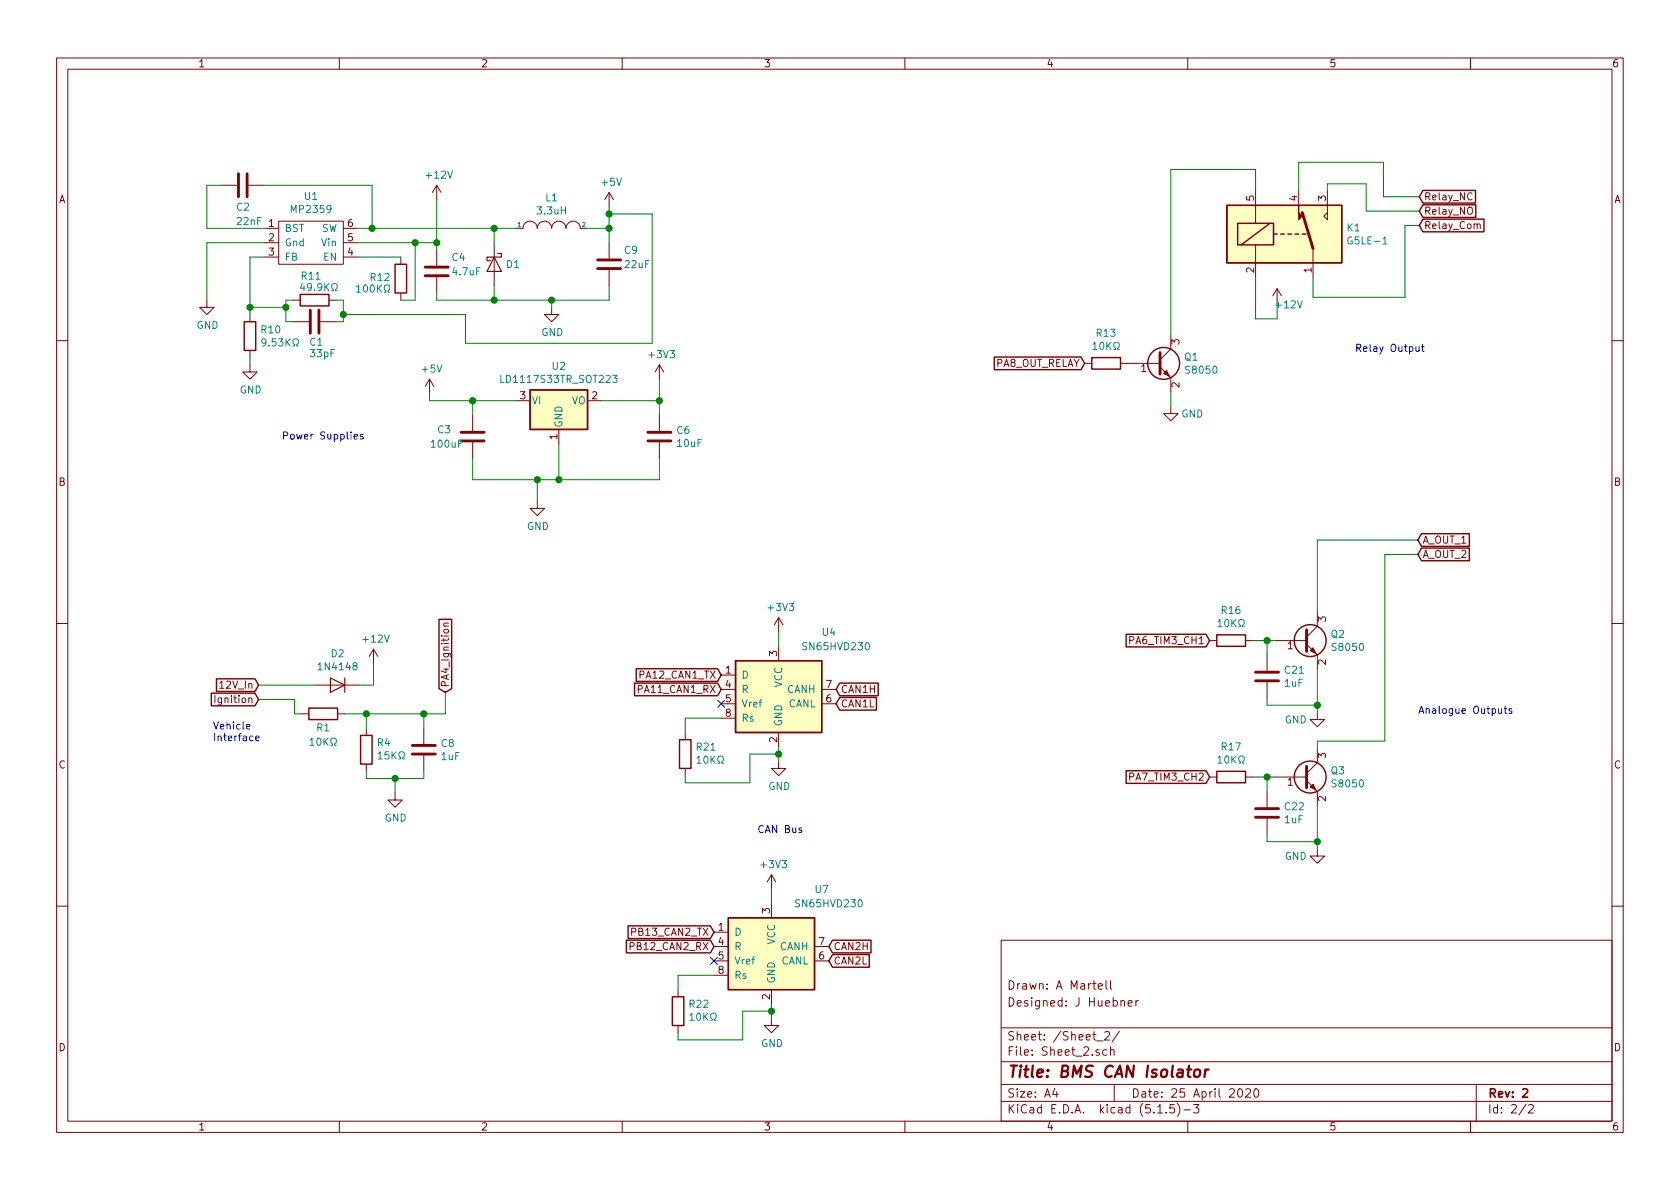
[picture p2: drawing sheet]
EESchema Schematic File Version 4
EELAYER 30 0
EELAYER END
$Descr A4 11693 8268
encoding utf-8
Sheet 2 2
Title "BMS CAN Isolator"
Date "25 April 2020"
Rev "2"
Comp ""
Comment1 "Designed: J Huebner"
Comment2 "Drawn: A Martell"
Comment3 ""
Comment4 ""
$EndDescr
$Comp
L Device:R R?
U 1 1
P 8570 5400
AR Path="/5EE4B0EA" Ref="R?"  Part="1" 
AR Path="/5EDFAF50/5EE4B0EA" Ref="R17"  Part="1" 
F 0 "R17" V 8777 5400 50  0000 C CNN
F 1 "10KΩ" V 8686 5400 50  0000 C CNN
F 2 "Resistor_SMD:R_0603_1608Metric" V 8500 5400 50  0001 C CNN
F 3 "~" H 8570 5400 50  0001 C CNN
F 4 "C25804" H 8570 5400 50  0001 C CNN "JLPCB Component"
	1    8570 5400
	0    -1   -1   0   
$EndComp
Text GLabel 8420 4450 0    50   Input ~ 0
PA6_TIM3_CH1
Text GLabel 8420 5400 0    50   Input ~ 0
PA7_TIM3_CH2
Wire Wire Line
	8720 4450 8820 4450
Wire Wire Line
	8720 5400 8820 5400
$Comp
L Device:C C?
U 1 1
P 8820 4700
AR Path="/5EE4B0F5" Ref="C?"  Part="1" 
AR Path="/5EDFAF50/5EE4B0F5" Ref="C21"  Part="1" 
F 0 "C21" H 8935 4746 50  0000 L CNN
F 1 "1uF" H 8935 4655 50  0000 L CNN
F 2 "Capacitor_SMD:C_0603_1608Metric" H 8858 4550 50  0001 C CNN
F 3 "~" H 8820 4700 50  0001 C CNN
F 4 "C15849" H 8820 4700 50  0001 C CNN "JLPCB Component"
	1    8820 4700
	1    0    0    -1  
$EndComp
$Comp
L Device:C C?
U 1 1
P 8820 5650
AR Path="/5EE4B0FC" Ref="C?"  Part="1" 
AR Path="/5EDFAF50/5EE4B0FC" Ref="C22"  Part="1" 
F 0 "C22" H 8935 5696 50  0000 L CNN
F 1 "1uF" H 8935 5605 50  0000 L CNN
F 2 "Capacitor_SMD:C_0603_1608Metric" H 8858 5500 50  0001 C CNN
F 3 "~" H 8820 5650 50  0001 C CNN
F 4 "C15849" H 8820 5650 50  0001 C CNN "JLPCB Component"
	1    8820 5650
	1    0    0    -1  
$EndComp
$Comp
L power:GND #PWR?
U 1 1
P 9170 5900
AR Path="/5EE4B102" Ref="#PWR?"  Part="1" 
AR Path="/5EDFAF50/5EE4B102" Ref="#PWR0117"  Part="1" 
F 0 "#PWR0117" H 9170 5650 50  0001 C CNN
F 1 "GND" H 9020 5850 50  0000 C CNN
F 2 "" H 9170 5900 50  0001 C CNN
F 3 "" H 9170 5900 50  0001 C CNN
	1    9170 5900
	1    0    0    -1  
$EndComp
Wire Wire Line
	8820 5800 8820 5850
Wire Wire Line
	8820 5850 9170 5850
Connection ~ 9170 5850
Wire Wire Line
	9170 5850 9170 5900
$Comp
L power:GND #PWR?
U 1 1
P 9170 4950
AR Path="/5EE4B10D" Ref="#PWR?"  Part="1" 
AR Path="/5EDFAF50/5EE4B10D" Ref="#PWR0118"  Part="1" 
F 0 "#PWR0118" H 9170 4700 50  0001 C CNN
F 1 "GND" H 9020 4900 50  0000 C CNN
F 2 "" H 9170 4950 50  0001 C CNN
F 3 "" H 9170 4950 50  0001 C CNN
	1    9170 4950
	1    0    0    -1  
$EndComp
Wire Wire Line
	9170 4650 9170 4900
Wire Wire Line
	8820 4850 8820 4900
Wire Wire Line
	8820 4900 9170 4900
Connection ~ 9170 4900
Wire Wire Line
	9170 4900 9170 4950
Wire Wire Line
	9170 5200 9170 5150
Wire Wire Line
	9170 5150 9640 5150
Wire Wire Line
	9640 5150 9640 3850
Wire Wire Line
	9640 3850 9870 3850
Wire Wire Line
	9170 4250 9170 3750
Wire Wire Line
	9170 3750 9870 3750
$Comp
L Relay:G5LE-1 K?
U 1 1
P 8940 1620
AR Path="/5EE4B11E" Ref="K?"  Part="1" 
AR Path="/5EDFAF50/5EE4B11E" Ref="K1"  Part="1" 
F 0 "K1" H 9370 1666 50  0000 L CNN
F 1 "G5LE-1" H 9370 1575 50  0000 L CNN
F 2 "Relay_Custom:Relay_SPDT_Omron-G5LE-1" H 9390 1570 50  0001 L CNN
F 3 "http://www.omron.com/ecb/products/pdf/en-g5le.pdf" H 8940 1620 50  0001 C CNN
	1    8940 1620
	1    0    0    -1  
$EndComp
$Comp
L power:GND #PWR?
U 1 1
P 8150 2820
AR Path="/5EE4B124" Ref="#PWR?"  Part="1" 
AR Path="/5EDFAF50/5EE4B124" Ref="#PWR0119"  Part="1" 
F 0 "#PWR0119" H 8150 2570 50  0001 C CNN
F 1 "GND" H 8300 2770 50  0000 C CNN
F 2 "" H 8150 2820 50  0001 C CNN
F 3 "" H 8150 2820 50  0001 C CNN
	1    8150 2820
	1    0    0    -1  
$EndComp
$Comp
L Device:R R?
U 1 1
P 8570 4450
AR Path="/5EE4B12B" Ref="R?"  Part="1" 
AR Path="/5EDFAF50/5EE4B12B" Ref="R16"  Part="1" 
F 0 "R16" V 8777 4450 50  0000 C CNN
F 1 "10KΩ" V 8686 4450 50  0000 C CNN
F 2 "Resistor_SMD:R_0603_1608Metric" V 8500 4450 50  0001 C CNN
F 3 "~" H 8570 4450 50  0001 C CNN
F 4 "C25804" H 8570 4450 50  0001 C CNN "JLPCB Component"
	1    8570 4450
	0    -1   -1   0   
$EndComp
$Comp
L Device:R R?
U 1 1
P 7700 2520
AR Path="/5EE4B132" Ref="R?"  Part="1" 
AR Path="/5EDFAF50/5EE4B132" Ref="R13"  Part="1" 
F 0 "R13" V 7907 2520 50  0000 C CNN
F 1 "10KΩ" V 7816 2520 50  0000 C CNN
F 2 "Resistor_SMD:R_0603_1608Metric" V 7630 2520 50  0001 C CNN
F 3 "~" H 7700 2520 50  0001 C CNN
F 4 "C25804" H 7700 2520 50  0001 C CNN "JLPCB Component"
	1    7700 2520
	0    -1   -1   0   
$EndComp
$Comp
L power:+12V #PWR?
U 1 1
P 8890 2100
AR Path="/5EE4B138" Ref="#PWR?"  Part="1" 
AR Path="/5EDFAF50/5EE4B138" Ref="#PWR0120"  Part="1" 
F 0 "#PWR0120" H 8890 1950 50  0001 C CNN
F 1 "+12V" H 8970 2090 50  0000 C CNN
F 2 "" H 8890 2100 50  0001 C CNN
F 3 "" H 8890 2100 50  0001 C CNN
	1    8890 2100
	1    0    0    -1  
$EndComp
Wire Wire Line
	8150 2720 8150 2820
Wire Wire Line
	9140 2060 9140 1920
Wire Wire Line
	9040 1320 9040 1120
Wire Wire Line
	9240 1270 9240 1320
Text GLabel 7550 2520 0    50   Input ~ 0
PA8_OUT_RELAY
Wire Wire Line
	8820 4550 8820 4450
Connection ~ 8820 4450
Wire Wire Line
	8820 5500 8820 5400
Connection ~ 8820 5400
Wire Wire Line
	8820 5400 8870 5400
Wire Wire Line
	9140 2060 9780 2060
Wire Wire Line
	9240 1270 9510 1270
Wire Wire Line
	9040 1120 9630 1120
Wire Wire Line
	8890 2210 8890 2100
Text GLabel 9870 3750 2    50   Input ~ 0
A_OUT_1
Text GLabel 9870 3850 2    50   Input ~ 0
A_OUT_2
$Comp
L Device:C C?
U 1 1
P 1690 1280
AR Path="/5EE99773" Ref="C?"  Part="1" 
AR Path="/5EDFAF50/5EE99773" Ref="C2"  Part="1" 
F 0 "C2" V 1840 1230 50  0000 L CNN
F 1 "22nF" V 1940 1230 50  0000 L CNN
F 2 "Capacitor_SMD:C_0603_1608Metric" H 1728 1130 50  0001 C CNN
F 3 "~" H 1690 1280 50  0001 C CNN
F 4 "C21122" H 1690 1280 50  0001 C CNN "JLPCB Component"
F 5 "C21122" H 1690 1280 50  0001 C CNN "LCSC"
	1    1690 1280
	0    1    1    0   
$EndComp
$Comp
L Device:C C?
U 1 1
P 2190 2230
AR Path="/5EE9977B" Ref="C?"  Part="1" 
AR Path="/5EDFAF50/5EE9977B" Ref="C1"  Part="1" 
F 0 "C1" V 2330 2190 50  0000 L CNN
F 1 "33pF" V 2410 2190 50  0000 L CNN
F 2 "Capacitor_SMD:C_0603_1608Metric" H 2228 2080 50  0001 C CNN
F 3 "~" H 2190 2230 50  0001 C CNN
F 4 " C1663" H 2190 2230 50  0001 C CNN "JLPCB Component"
F 5 " C1663" H 2190 2230 50  0001 C CNN "LCSC"
	1    2190 2230
	0    1    1    0   
$EndComp
$Comp
L Device:C C?
U 1 1
P 4590 3030
AR Path="/5EE99782" Ref="C?"  Part="1" 
AR Path="/5EDFAF50/5EE99782" Ref="C6"  Part="1" 
F 0 "C6" H 4705 3076 50  0000 L CNN
F 1 "10uF" H 4705 2985 50  0000 L CNN
F 2 "Capacitor_SMD:C_0805_2012Metric" H 4628 2880 50  0001 C CNN
F 3 "~" H 4590 3030 50  0001 C CNN
F 4 "C15850" H 4590 3030 50  0001 C CNN "JLPCB Component"
	1    4590 3030
	1    0    0    -1  
$EndComp
$Comp
L power:+5V #PWR?
U 1 1
P 2990 2730
AR Path="/5EE99788" Ref="#PWR?"  Part="1" 
AR Path="/5EDFAF50/5EE99788" Ref="#PWR0121"  Part="1" 
F 0 "#PWR0121" H 2990 2580 50  0001 C CNN
F 1 "+5V" H 3005 2903 50  0000 C CNN
F 2 "" H 2990 2730 50  0001 C CNN
F 3 "" H 2990 2730 50  0001 C CNN
	1    2990 2730
	1    0    0    -1  
$EndComp
$Comp
L Device:C C?
U 1 1
P 4240 1830
AR Path="/5EE9978F" Ref="C?"  Part="1" 
AR Path="/5EDFAF50/5EE9978F" Ref="C9"  Part="1" 
F 0 "C9" H 4340 1930 50  0000 L CNN
F 1 "22uF" H 4340 1830 50  0000 L CNN
F 2 "Capacitor_SMD:C_0805_2012Metric" H 4278 1680 50  0001 C CNN
F 3 "~" H 4240 1830 50  0001 C CNN
F 4 "C59461" H 4240 1830 50  0001 C CNN "JLPCB Component"
	1    4240 1830
	1    0    0    -1  
$EndComp
$Comp
L Device:C C?
U 1 1
P 3040 1880
AR Path="/5EE99796" Ref="C?"  Part="1" 
AR Path="/5EDFAF50/5EE99796" Ref="C4"  Part="1" 
F 0 "C4" H 3140 1980 50  0000 L CNN
F 1 "4.7uF" H 3140 1880 50  0000 L CNN
F 2 "Capacitor_SMD:C_0805_2012Metric" H 3078 1730 50  0001 C CNN
F 3 "~" H 3040 1880 50  0001 C CNN
F 4 "C1779" H 3040 1880 50  0001 C CNN "JLPCB Component"
	1    3040 1880
	1    0    0    -1  
$EndComp
$Comp
L Device:C C?
U 1 1
P 3290 3030
AR Path="/5EE9979F" Ref="C?"  Part="1" 
AR Path="/5EDFAF50/5EE9979F" Ref="C3"  Part="1" 
F 0 "C3" H 3040 3080 50  0000 L CNN
F 1 "100uF" H 2990 2980 50  0000 L CNN
F 2 "Capacitor_SMD:CP_Elec_6.3x7.7" H 3328 2880 50  0001 C CNN
F 3 "~" H 3290 3030 50  0001 C CNN
F 4 "C176675" H 3290 3030 50  0001 C CNN "JLPCB Component"
F 5 "e" H 3290 3030 50  0001 C CNN "JLPCB Extended"
F 6 "C176675" H 3290 3030 50  0001 C CNN "LCSC"
	1    3290 3030
	1    0    0    -1  
$EndComp
$Comp
L power:GND #PWR?
U 1 1
P 3740 3480
AR Path="/5EE997A5" Ref="#PWR?"  Part="1" 
AR Path="/5EDFAF50/5EE997A5" Ref="#PWR0122"  Part="1" 
F 0 "#PWR0122" H 3740 3230 50  0001 C CNN
F 1 "GND" H 3745 3307 50  0000 C CNN
F 2 "" H 3740 3480 50  0001 C CNN
F 3 "" H 3740 3480 50  0001 C CNN
	1    3740 3480
	1    0    0    -1  
$EndComp
$Comp
L power:+5V #PWR?
U 1 1
P 4240 1430
AR Path="/5EE997AB" Ref="#PWR?"  Part="1" 
AR Path="/5EDFAF50/5EE997AB" Ref="#PWR0123"  Part="1" 
F 0 "#PWR0123" H 4240 1280 50  0001 C CNN
F 1 "+5V" H 4255 1603 50  0000 C CNN
F 2 "" H 4240 1430 50  0001 C CNN
F 3 "" H 4240 1430 50  0001 C CNN
	1    4240 1430
	1    0    0    -1  
$EndComp
Wire Wire Line
	3290 3180 3290 3330
Wire Wire Line
	3290 3330 3740 3330
Wire Wire Line
	4590 3330 4590 3180
Wire Wire Line
	3740 3480 3740 3330
Connection ~ 3740 3330
Wire Wire Line
	4590 2780 4590 2630
Wire Wire Line
	4590 2880 4590 2780
Wire Wire Line
	3290 2780 3290 2880
$Comp
L power:+12V #PWR?
U 1 1
P 3040 1380
AR Path="/5EE997B9" Ref="#PWR?"  Part="1" 
AR Path="/5EDFAF50/5EE997B9" Ref="#PWR0124"  Part="1" 
F 0 "#PWR0124" H 3040 1230 50  0001 C CNN
F 1 "+12V" H 3055 1553 50  0000 C CNN
F 2 "" H 3040 1380 50  0001 C CNN
F 3 "" H 3040 1380 50  0001 C CNN
	1    3040 1380
	1    0    0    -1  
$EndComp
$Comp
L Regulators_Custom:MP2451 U?
U 1 1
P 1990 1430
AR Path="/5EE997C0" Ref="U?"  Part="1" 
AR Path="/5EDFAF50/5EE997C0" Ref="U1"  Part="1" 
F 0 "U1" H 2165 1505 50  0000 C CNN
F 1 "MP2359" H 2165 1414 50  0000 C CNN
F 2 "Package_TO_SOT_SMD:TSOT-23-6" H 1990 1430 50  0001 C CNN
F 3 "" H 1990 1430 50  0001 C CNN
F 4 "C14259" H 1990 1430 50  0001 C CNN "JLPCB Component"
	1    1990 1430
	1    0    0    -1  
$EndComp
Wire Wire Line
	2490 1680 2890 1680
Connection ~ 3040 1680
Wire Wire Line
	3040 1680 3040 1730
$Comp
L Device:D_Schottky D?
U 1 1
P 3440 1830
AR Path="/5EE997CB" Ref="D?"  Part="1" 
AR Path="/5EDFAF50/5EE997CB" Ref="D1"  Part="1" 
F 0 "D1" V 3440 1909 50  0000 L CNN
F 1 "D_Schottky" V 3485 1909 50  0001 L CNN
F 2 "Diode_SMD:D_SMA" H 3440 1830 50  0001 C CNN
F 3 "~" H 3440 1830 50  0001 C CNN
F 4 "C12889" H 3440 1830 50  0001 C CNN "JLPCB Component"
F 5 "e" H 3440 1830 50  0001 C CNN "JLPCB Extended"
	1    3440 1830
	0    1    1    0   
$EndComp
$Comp
L pspice:INDUCTOR L?
U 1 1
P 3840 1580
AR Path="/5EE997D3" Ref="L?"  Part="1" 
AR Path="/5EDFAF50/5EE997D3" Ref="L1"  Part="1" 
F 0 "L1" H 3840 1795 50  0000 C CNN
F 1 "3.3uH" H 3840 1704 50  0000 C CNN
F 2 "Inductor_SMD:L_1210_3225Metric" H 3840 1580 50  0001 C CNN
F 3 "~" H 3840 1580 50  0001 C CNN
F 4 "C87560" H 3840 1580 50  0001 C CNN "JLPCB Component"
F 5 "e" H 3840 1580 50  0001 C CNN "JLPCB Extended"
	1    3840 1580
	1    0    0    -1  
$EndComp
$Comp
L power:GND #PWR?
U 1 1
P 3840 2130
AR Path="/5EE997D9" Ref="#PWR?"  Part="1" 
AR Path="/5EDFAF50/5EE997D9" Ref="#PWR0125"  Part="1" 
F 0 "#PWR0125" H 3840 1880 50  0001 C CNN
F 1 "GND" H 3845 1957 50  0000 C CNN
F 2 "" H 3840 2130 50  0001 C CNN
F 3 "" H 3840 2130 50  0001 C CNN
	1    3840 2130
	1    0    0    -1  
$EndComp
Wire Wire Line
	4240 1580 4090 1580
Connection ~ 4240 1580
Wire Wire Line
	4240 1580 4240 1480
Wire Wire Line
	3590 1580 3440 1580
Wire Wire Line
	3440 1980 3440 2080
Wire Wire Line
	3440 2080 3840 2080
Wire Wire Line
	4240 2080 4240 1980
Wire Wire Line
	3840 2130 3840 2080
Connection ~ 3840 2080
Wire Wire Line
	3840 2080 4240 2080
Wire Wire Line
	3440 1680 3440 1580
Connection ~ 3440 1580
Wire Wire Line
	3440 1580 2590 1580
Wire Wire Line
	2590 1580 2590 1280
Wire Wire Line
	2590 1280 1840 1280
Wire Wire Line
	2590 1580 2490 1580
Wire Wire Line
	1540 1280 1440 1280
Wire Wire Line
	1440 1280 1440 1580
Wire Wire Line
	1440 1580 1840 1580
$Comp
L power:GND #PWR?
U 1 1
P 1440 2080
AR Path="/5EE997F2" Ref="#PWR?"  Part="1" 
AR Path="/5EDFAF50/5EE997F2" Ref="#PWR0127"  Part="1" 
F 0 "#PWR0127" H 1440 1830 50  0001 C CNN
F 1 "GND" H 1445 1907 50  0000 C CNN
F 2 "" H 1440 2080 50  0001 C CNN
F 3 "" H 1440 2080 50  0001 C CNN
	1    1440 2080
	1    0    0    -1  
$EndComp
Wire Wire Line
	1840 1680 1440 1680
Wire Wire Line
	1440 1680 1440 2080
$Comp
L Device:R R?
U 1 1
P 1740 2330
AR Path="/5EE997FC" Ref="R?"  Part="1" 
AR Path="/5EDFAF50/5EE997FC" Ref="R10"  Part="1" 
F 0 "R10" H 1810 2376 50  0000 L CNN
F 1 "9.53KΩ" H 1810 2285 50  0000 L CNN
F 2 "Resistor_SMD:R_0603_1608Metric" V 1670 2330 50  0001 C CNN
F 3 "~" H 1740 2330 50  0001 C CNN
F 4 "C23127" H 1740 2330 50  0001 C CNN "JLPCB Component"
F 5 "e" H 1740 2330 50  0001 C CNN "JLPCB Extended"
	1    1740 2330
	1    0    0    -1  
$EndComp
$Comp
L Device:R R?
U 1 1
P 2190 2080
AR Path="/5EE99803" Ref="R?"  Part="1" 
AR Path="/5EDFAF50/5EE99803" Ref="R11"  Part="1" 
F 0 "R11" V 2020 1980 50  0000 L CNN
F 1 "49.9KΩ" V 2100 1970 50  0000 L CNN
F 2 "Resistor_SMD:R_0603_1608Metric" V 2120 2080 50  0001 C CNN
F 3 "~" H 2190 2080 50  0001 C CNN
F 4 "C23184" H 2190 2080 50  0001 C CNN "JLPCB Component"
	1    2190 2080
	0    1    1    0   
$EndComp
$Comp
L power:GND #PWR?
U 1 1
P 1740 2530
AR Path="/5EE99809" Ref="#PWR?"  Part="1" 
AR Path="/5EDFAF50/5EE99809" Ref="#PWR0128"  Part="1" 
F 0 "#PWR0128" H 1740 2280 50  0001 C CNN
F 1 "GND" H 1745 2357 50  0000 C CNN
F 2 "" H 1740 2530 50  0001 C CNN
F 3 "" H 1740 2530 50  0001 C CNN
	1    1740 2530
	1    0    0    -1  
$EndComp
Wire Wire Line
	1740 2530 1740 2480
Wire Wire Line
	1740 1780 1840 1780
Wire Wire Line
	1740 2180 1740 2130
Wire Wire Line
	2040 2230 1990 2230
Wire Wire Line
	2340 2230 2390 2230
Wire Wire Line
	2390 2230 2390 2180
Wire Wire Line
	2390 2080 2340 2080
Wire Wire Line
	1990 2080 2040 2080
Wire Wire Line
	3040 2030 3040 2080
Wire Wire Line
	3040 2080 3440 2080
Connection ~ 3440 2080
Wire Wire Line
	2390 2180 3240 2180
Connection ~ 2390 2180
Wire Wire Line
	2390 2180 2390 2080
Wire Wire Line
	1990 2080 1990 2130
Wire Wire Line
	1990 2130 1740 2130
Connection ~ 1990 2130
Wire Wire Line
	1990 2130 1990 2230
Connection ~ 1740 2130
Wire Wire Line
	1740 2130 1740 1780
Wire Wire Line
	3740 3330 3890 3330
$Comp
L Device:R R?
U 1 1
P 2790 1930
AR Path="/5EE99825" Ref="R?"  Part="1" 
AR Path="/5EDFAF50/5EE99825" Ref="R12"  Part="1" 
F 0 "R12" H 2570 1940 50  0000 L CNN
F 1 "100KΩ" H 2470 1860 50  0000 L CNN
F 2 "Resistor_SMD:R_0603_1608Metric" V 2720 1930 50  0001 C CNN
F 3 "~" H 2790 1930 50  0001 C CNN
F 4 "C25803" H 2790 1930 50  0001 C CNN "JLPCB Component"
	1    2790 1930
	1    0    0    -1  
$EndComp
Connection ~ 2590 1580
Wire Wire Line
	2490 1780 2790 1780
Wire Wire Line
	2790 2080 2890 2080
Wire Wire Line
	2890 2080 2890 1680
$Comp
L Regulator_Linear:LD1117S33TR_SOT223 U?
U 1 1
P 3890 2780
AR Path="/5EE99831" Ref="U?"  Part="1" 
AR Path="/5EDFAF50/5EE99831" Ref="U2"  Part="1" 
F 0 "U2" H 3890 3022 50  0000 C CNN
F 1 "LD1117S33TR_SOT223" H 3890 2931 50  0000 C CNN
F 2 "Package_TO_SOT_SMD:SOT-223-3_TabPin2" H 3890 2980 50  0001 C CNN
F 3 "http://www.st.com/st-web-ui/static/active/en/resource/technical/document/datasheet/CD00000544.pdf" H 3990 2530 50  0001 C CNN
F 4 "C347229" H 3890 2780 50  0001 C CNN "JLPCB Component"
F 5 "e" H 3890 2780 50  0001 C CNN "JLPCB Extended"
	1    3890 2780
	1    0    0    -1  
$EndComp
Wire Wire Line
	3590 2780 3290 2780
Wire Wire Line
	2990 2780 2990 2730
Connection ~ 3290 2780
Wire Wire Line
	3290 2780 2990 2780
Wire Wire Line
	4190 2780 4590 2780
Connection ~ 4590 2780
$Comp
L power:+3V3 #PWR?
U 1 1
P 4590 2630
AR Path="/5EE9983D" Ref="#PWR?"  Part="1" 
AR Path="/5EDFAF50/5EE9983D" Ref="#PWR0129"  Part="1" 
F 0 "#PWR0129" H 4590 2480 50  0001 C CNN
F 1 "+3V3" H 4605 2803 50  0000 C CNN
F 2 "" H 4590 2630 50  0001 C CNN
F 3 "" H 4590 2630 50  0001 C CNN
	1    4590 2630
	1    0    0    -1  
$EndComp
Wire Wire Line
	3890 3080 3890 3330
Connection ~ 3890 3330
Wire Wire Line
	3890 3330 4590 3330
Wire Wire Line
	4240 1580 4240 1680
Wire Wire Line
	3240 2180 3240 2380
Wire Wire Line
	3240 2380 4540 2380
Wire Wire Line
	4540 2380 4540 1480
Wire Wire Line
	4540 1480 4240 1480
Connection ~ 4240 1480
Wire Wire Line
	4240 1480 4240 1430
Wire Wire Line
	3040 1380 3040 1680
Connection ~ 2890 1680
Wire Wire Line
	2890 1680 3040 1680
$Comp
L Device:D D?
U 1 1
P 2350 4760
AR Path="/5EEB34C9" Ref="D?"  Part="1" 
AR Path="/5EDFAF50/5EEB34C9" Ref="D2"  Part="1" 
F 0 "D2" H 2350 4544 50  0000 C CNN
F 1 "1N4148" H 2350 4635 50  0000 C CNN
F 2 "Diode_SMD:D_SOD-123" H 2350 4760 50  0001 C CNN
F 3 "~" H 2350 4760 50  0001 C CNN
F 4 "C81598" H 2350 4760 50  0001 C CNN "JLPCB Component"
	1    2350 4760
	-1   0    0    1   
$EndComp
$Comp
L power:+12V #PWR?
U 1 1
P 2600 4610
AR Path="/5EEB34CF" Ref="#PWR?"  Part="1" 
AR Path="/5EDFAF50/5EEB34CF" Ref="#PWR0130"  Part="1" 
F 0 "#PWR0130" H 2600 4460 50  0001 C CNN
F 1 "+12V" H 2615 4783 50  0000 C CNN
F 2 "" H 2600 4610 50  0001 C CNN
F 3 "" H 2600 4610 50  0001 C CNN
	1    2600 4610
	1    0    0    -1  
$EndComp
Wire Wire Line
	1800 4760 2200 4760
Wire Wire Line
	2500 4760 2600 4760
Wire Wire Line
	2600 4760 2600 4610
$Comp
L Device:R R?
U 1 1
P 2550 5210
AR Path="/5EEB34D9" Ref="R?"  Part="1" 
AR Path="/5EDFAF50/5EEB34D9" Ref="R4"  Part="1" 
F 0 "R4" H 2480 5164 50  0000 R CNN
F 1 "15KΩ" H 2480 5255 50  0000 R CNN
F 2 "Resistor_SMD:R_0603_1608Metric" V 2480 5210 50  0001 C CNN
F 3 "~" H 2550 5210 50  0001 C CNN
F 4 "C22809" H 2550 5210 50  0001 C CNN "JLPCB Component"
	1    2550 5210
	-1   0    0    1   
$EndComp
$Comp
L Device:R R?
U 1 1
P 2250 4960
AR Path="/5EEB34E0" Ref="R?"  Part="1" 
AR Path="/5EDFAF50/5EEB34E0" Ref="R1"  Part="1" 
F 0 "R1" V 2150 4960 50  0000 C CNN
F 1 "10KΩ" V 2050 4960 50  0000 C CNN
F 2 "Resistor_SMD:R_0603_1608Metric" V 2180 4960 50  0001 C CNN
F 3 "~" H 2250 4960 50  0001 C CNN
F 4 "C25804" H 2250 4960 50  0001 C CNN "JLPCB Component"
	1    2250 4960
	0    -1   -1   0   
$EndComp
$Comp
L Device:C C?
U 1 1
P 2950 5210
AR Path="/5EEB34E7" Ref="C?"  Part="1" 
AR Path="/5EDFAF50/5EEB34E7" Ref="C8"  Part="1" 
F 0 "C8" H 3065 5256 50  0000 L CNN
F 1 "1uF" H 3065 5165 50  0000 L CNN
F 2 "Capacitor_SMD:C_0603_1608Metric" H 2988 5060 50  0001 C CNN
F 3 "~" H 2950 5210 50  0001 C CNN
F 4 "C15849" H 2950 5210 50  0001 C CNN "JLPCB Component"
	1    2950 5210
	1    0    0    -1  
$EndComp
$Comp
L power:GND #PWR?
U 1 1
P 2750 5510
AR Path="/5EEB34ED" Ref="#PWR?"  Part="1" 
AR Path="/5EDFAF50/5EEB34ED" Ref="#PWR0131"  Part="1" 
F 0 "#PWR0131" H 2750 5260 50  0001 C CNN
F 1 "GND" H 2755 5337 50  0000 C CNN
F 2 "" H 2750 5510 50  0001 C CNN
F 3 "" H 2750 5510 50  0001 C CNN
	1    2750 5510
	1    0    0    -1  
$EndComp
Wire Wire Line
	1800 4860 2050 4860
Wire Wire Line
	2050 4860 2050 4960
Wire Wire Line
	2050 4960 2100 4960
Wire Wire Line
	2400 4960 2550 4960
Wire Wire Line
	2950 4960 2950 5060
Wire Wire Line
	2550 5060 2550 4960
Connection ~ 2550 4960
Wire Wire Line
	2550 4960 2950 4960
Wire Wire Line
	2550 5360 2550 5410
Wire Wire Line
	2550 5410 2750 5410
Wire Wire Line
	2950 5410 2950 5360
Wire Wire Line
	2750 5510 2750 5410
Connection ~ 2750 5410
Wire Wire Line
	2750 5410 2950 5410
Text GLabel 3100 4810 1    50   Input ~ 0
PA4_Ignition
Wire Wire Line
	3100 4960 2950 4960
Connection ~ 2950 4960
Wire Wire Line
	3100 4960 3100 4810
Text Notes 1480 5160 0    50   ~ 0
Vehicle \nInterface
Text GLabel 1800 4760 0    50   Input ~ 0
12V_In
Text GLabel 1800 4860 0    50   Input ~ 0
Ignition
Text GLabel 5820 4790 2    50   Input ~ 0
CAN1H
Text GLabel 5820 4890 2    50   Input ~ 0
CAN1L
$Comp
L power:+3V3 #PWR?
U 1 1
P 5420 4390
AR Path="/5EEC289D" Ref="#PWR?"  Part="1" 
AR Path="/5EDFAF50/5EEC289D" Ref="#PWR0132"  Part="1" 
F 0 "#PWR0132" H 5420 4240 50  0001 C CNN
F 1 "+3V3" H 5435 4563 50  0000 C CNN
F 2 "" H 5420 4390 50  0001 C CNN
F 3 "" H 5420 4390 50  0001 C CNN
	1    5420 4390
	1    0    0    -1  
$EndComp
$Comp
L power:GND #PWR?
U 1 1
P 5420 5290
AR Path="/5EEC28A3" Ref="#PWR?"  Part="1" 
AR Path="/5EDFAF50/5EEC28A3" Ref="#PWR0133"  Part="1" 
F 0 "#PWR0133" H 5420 5040 50  0001 C CNN
F 1 "GND" H 5425 5117 50  0000 C CNN
F 2 "" H 5420 5290 50  0001 C CNN
F 3 "" H 5420 5290 50  0001 C CNN
	1    5420 5290
	1    0    0    -1  
$EndComp
Text GLabel 5020 4690 0    50   Input ~ 0
PA12_CAN1_TX
Text GLabel 5020 4790 0    50   Input ~ 0
PA11_CAN1_RX
$Comp
L Interface_CAN_LIN:SN65HVD230 U?
U 1 1
P 5420 4790
AR Path="/5EEC28AC" Ref="U?"  Part="1" 
AR Path="/5EDFAF50/5EEC28AC" Ref="U4"  Part="1" 
F 0 "U4" H 5770 5190 50  0000 C CNN
F 1 "SN65HVD230" H 5820 5090 50  0000 C CNN
F 2 "Package_SO:SOIC-8_3.9x4.9mm_P1.27mm" H 5420 4290 50  0001 C CNN
F 3 "http://www.ti.com/lit/ds/symlink/sn65hvd230.pdf" H 5320 5190 50  0001 C CNN
F 4 "C12084" H 5420 4790 50  0001 C CNN "JLPCB Component"
	1    5420 4790
	1    0    0    -1  
$EndComp
Wire Wire Line
	5420 4390 5420 4490
NoConn ~ 5020 4890
Wire Wire Line
	5420 5190 5420 5240
$Comp
L Device:R R?
U 1 1
P 4770 5240
AR Path="/5EEC28B6" Ref="R?"  Part="1" 
AR Path="/5EDFAF50/5EEC28B6" Ref="R21"  Part="1" 
F 0 "R21" H 4700 5194 50  0000 R CNN
F 1 "10KΩ" H 4700 5285 50  0000 R CNN
F 2 "Resistor_SMD:R_0603_1608Metric" V 4700 5240 50  0001 C CNN
F 3 "~" H 4770 5240 50  0001 C CNN
F 4 "C25804" H 4770 5240 50  0001 C CNN "JLPCB Component"
	1    4770 5240
	-1   0    0    1   
$EndComp
Wire Wire Line
	4770 5090 4770 4990
Wire Wire Line
	4770 4990 5020 4990
Wire Wire Line
	4770 5390 4770 5440
Wire Wire Line
	4770 5440 5220 5440
Wire Wire Line
	5220 5440 5220 5240
Wire Wire Line
	5220 5240 5420 5240
Connection ~ 5420 5240
Wire Wire Line
	5420 5240 5420 5290
Text GLabel 5770 6580 2    50   Input ~ 0
CAN2H
Text GLabel 5770 6680 2    50   Input ~ 0
CAN2L
$Comp
L power:+3V3 #PWR?
U 1 1
P 5370 6180
AR Path="/5EED17F5" Ref="#PWR?"  Part="1" 
AR Path="/5EDFAF50/5EED17F5" Ref="#PWR0134"  Part="1" 
F 0 "#PWR0134" H 5370 6030 50  0001 C CNN
F 1 "+3V3" H 5385 6353 50  0000 C CNN
F 2 "" H 5370 6180 50  0001 C CNN
F 3 "" H 5370 6180 50  0001 C CNN
	1    5370 6180
	1    0    0    -1  
$EndComp
$Comp
L power:GND #PWR?
U 1 1
P 5370 7080
AR Path="/5EED17FB" Ref="#PWR?"  Part="1" 
AR Path="/5EDFAF50/5EED17FB" Ref="#PWR0135"  Part="1" 
F 0 "#PWR0135" H 5370 6830 50  0001 C CNN
F 1 "GND" H 5375 6907 50  0000 C CNN
F 2 "" H 5370 7080 50  0001 C CNN
F 3 "" H 5370 7080 50  0001 C CNN
	1    5370 7080
	1    0    0    -1  
$EndComp
Text GLabel 4970 6480 0    50   Input ~ 0
PB13_CAN2_TX
Text GLabel 4970 6580 0    50   Input ~ 0
PB12_CAN2_RX
$Comp
L Interface_CAN_LIN:SN65HVD230 U?
U 1 1
P 5370 6580
AR Path="/5EED1804" Ref="U?"  Part="1" 
AR Path="/5EDFAF50/5EED1804" Ref="U7"  Part="1" 
F 0 "U7" H 5720 6980 50  0000 C CNN
F 1 "SN65HVD230" H 5770 6880 50  0000 C CNN
F 2 "Package_SO:SOIC-8_3.9x4.9mm_P1.27mm" H 5370 6080 50  0001 C CNN
F 3 "http://www.ti.com/lit/ds/symlink/sn65hvd230.pdf" H 5270 6980 50  0001 C CNN
F 4 "C12084" H 5370 6580 50  0001 C CNN "JLPCB Component"
	1    5370 6580
	1    0    0    -1  
$EndComp
Wire Wire Line
	5370 6180 5370 6280
NoConn ~ 4970 6680
Wire Wire Line
	5370 6980 5370 7030
$Comp
L Device:R R?
U 1 1
P 4720 7030
AR Path="/5EED180E" Ref="R?"  Part="1" 
AR Path="/5EDFAF50/5EED180E" Ref="R22"  Part="1" 
F 0 "R22" H 4650 6984 50  0000 R CNN
F 1 "10KΩ" H 4650 7075 50  0000 R CNN
F 2 "Resistor_SMD:R_0603_1608Metric" V 4650 7030 50  0001 C CNN
F 3 "~" H 4720 7030 50  0001 C CNN
F 4 "C25804" H 4720 7030 50  0001 C CNN "JLPCB Component"
	1    4720 7030
	-1   0    0    1   
$EndComp
Wire Wire Line
	4720 6880 4720 6780
Wire Wire Line
	4720 6780 4970 6780
Wire Wire Line
	4720 7180 4720 7230
Wire Wire Line
	4720 7230 5170 7230
Wire Wire Line
	5170 7230 5170 7030
Wire Wire Line
	5170 7030 5370 7030
Connection ~ 5370 7030
Wire Wire Line
	5370 7030 5370 7080
Text Notes 1960 3060 0    50   ~ 0
Power Supplies
Text Notes 5270 5800 0    50   ~ 0
CAN Bus
Text GLabel 9880 1560 2    50   Input ~ 0
Relay_Com
Text GLabel 9880 1460 2    50   Input ~ 0
Relay_NO
Text GLabel 9880 1360 2    50   Input ~ 0
Relay_NC
Wire Wire Line
	9630 1360 9880 1360
Wire Wire Line
	9630 1120 9630 1360
Wire Wire Line
	9510 1460 9880 1460
Wire Wire Line
	9510 1270 9510 1460
Wire Wire Line
	9780 1560 9880 1560
Wire Wire Line
	9780 2060 9780 1560
Text Notes 9430 2450 0    50   ~ 0
Relay Output
Text Notes 9870 4970 0    50   ~ 0
Analogue Outputs
$Comp
L Device:Q_NPN_BEC Q1
U 1 1
P 8050 2520
F 0 "Q1" H 8240 2566 50  0000 L CNN
F 1 "S8050" H 8240 2475 50  0000 L CNN
F 2 "Package_TO_SOT_SMD:SOT-23" H 8250 2620 50  0001 C CNN
F 3 "~" H 8050 2520 50  0001 C CNN
F 4 "C2146" H 8050 2520 50  0001 C CNN "JLPCB Component"
	1    8050 2520
	1    0    0    -1  
$EndComp
$Comp
L Device:Q_NPN_BEC Q2
U 1 1
P 9070 4450
F 0 "Q2" H 9260 4496 50  0000 L CNN
F 1 "S8050" H 9260 4405 50  0000 L CNN
F 2 "Package_TO_SOT_SMD:SOT-23" H 9270 4550 50  0001 C CNN
F 3 "~" H 9070 4450 50  0001 C CNN
F 4 "C2146" H 9070 4450 50  0001 C CNN "JLPCB Component"
	1    9070 4450
	1    0    0    -1  
$EndComp
$Comp
L Device:Q_NPN_BEC Q3
U 1 1
P 9070 5400
F 0 "Q3" H 9260 5446 50  0000 L CNN
F 1 "S8050" H 9260 5355 50  0000 L CNN
F 2 "Package_TO_SOT_SMD:SOT-23" H 9270 5500 50  0001 C CNN
F 3 "~" H 9070 5400 50  0001 C CNN
F 4 "C2146" H 9070 5400 50  0001 C CNN "JLPCB Component"
	1    9070 5400
	1    0    0    -1  
$EndComp
Wire Wire Line
	8820 4450 8870 4450
Wire Wire Line
	9170 5600 9170 5850
Wire Wire Line
	8890 2210 8740 2210
Wire Wire Line
	8740 2210 8740 1920
Wire Wire Line
	8150 1170 8740 1170
Wire Wire Line
	8740 1170 8740 1320
Wire Wire Line
	8150 1170 8150 2320
$EndSCHEMATC
